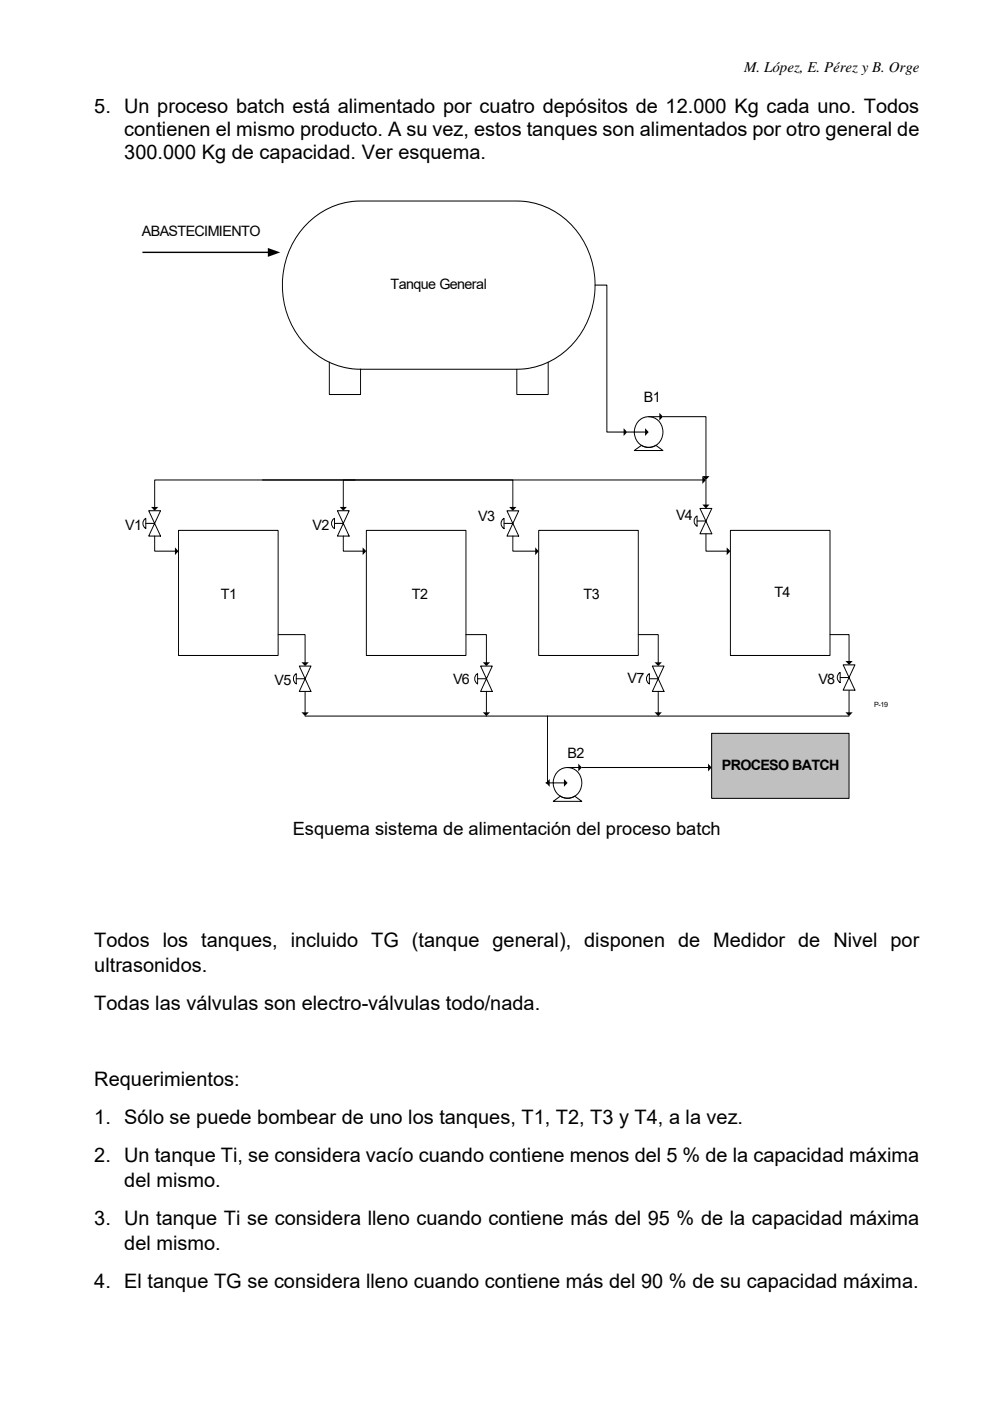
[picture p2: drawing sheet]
<svg xmlns="http://www.w3.org/2000/svg" width="210mm" height="297mm" viewBox="0 0 210 297" stroke-linecap="round" stroke-linejoin="round" font-family="sans-serif">
<path d="M65 47.5a15.9 15.9 0 0 1 11.5-4.9h33.1a16.9 16.9 0 0 1 16.4 15.3 17.8 17.8 0 0 1-13.2 20.1l-3.2 .3h-33.1a17.1 17.1 0 0 1-16.5-16.2 18.6 18.6 0 0 1 5-14.6zM69.8 76.8v6.8h6.7v-5.3M116.3 76.8v6.8h-6.7v-5.3" fill="none" stroke="#000" stroke-width=".21"/>
<path d="M37.9 112.5h21.1v26.5h-21.1z" fill="#fff"/>
<path d="M37.9 112.5h21.1v26.5h-21.1z" fill="none" stroke="#000" stroke-width=".21"/>
<path d="M77.7 112.5h21.1v26.5h-21.1z" fill="#fff"/>
<path d="M77.7 112.5h21.1v26.5h-21.1z" fill="none" stroke="#000" stroke-width=".21"/>
<path d="M114.3 112.5h21.1v26.5h-21.1z" fill="#fff"/>
<path d="M114.3 112.5h21.1v26.5h-21.1z" fill="none" stroke="#000" stroke-width=".21"/>
<path d="M154.9 112.5h21.1v26.5h-21.1z" fill="#fff"/>
<path d="M154.9 112.5h21.1v26.5h-21.1z" fill="none" stroke="#000" stroke-width=".21"/>
<path d="M135.2 89.5a3 3 0 0 1 3.6-.9 3 3 0 0 1 1.8 3.2 3.1 3.1 0 0 1-3.8 2.9 3.1 3.1 0 0 1-2-4.4zM134.5 95.5h6.1l-1.5-1.1a2.81 2.81 0 0 1-3 0z" fill-rule="evenodd" fill="#fff"/>
<path d="M133 91.6h4M134.5 95.5l1.6-1.1a2.81 2.81 0 0 0 3 0l1.5 1.1zM135.2 89.5a3 3 0 0 1 3.6-.9 3 3 0 0 1 1.8 3.2 3.1 3.1 0 0 1-3.8 2.9 3.1 3.1 0 0 1-2-4.4zM137.6 88.3h2.4" fill="none" stroke="#000" stroke-width=".21"/>
<path d="M136.8 90.8l.8 .8-.8 .8zM139.8 87.5l.8 .8-.8 .9z" fill="#000"/>
<path d="M31.5 108.3l2.6 5.4h-2.6l2.6-5.4zM30.8 110a1.25 1.25 0 0 0 .1 2.1v-2.2z" fill-rule="evenodd" fill="#fff"/>
<path d="M30.8 110l.1-.1v2.2a1.25 1.25 0 0 1-.1-2.1zM30.9 111h1.9M31.5 108.3l2.6 5.4h-2.6l2.6-5.4z" fill="none" stroke="#000" stroke-width=".21"/>
<path d="M71.6 108.3l2.5 5.4h-2.5l2.5-5.4zM70.6 110.2a1.23 1.23 0 0 0 .4 1.9v-2.2z" fill-rule="evenodd" fill="#fff"/>
<path d="M70.5 110.2l.5-.3v2.2a1.22 1.22 0 0 1-.5-1.9zM71 111h1.8M71.6 108.3l2.5 5.4h-2.5l2.5-5.4z" fill="none" stroke="#000" stroke-width=".21"/>
<path d="M107.5 108.3l2.5 5.4h-2.5l2.5-5.4zM106.5 110.2a1.28 1.28 0 0 0 .4 1.9v-2.2z" fill-rule="evenodd" fill="#fff"/>
<path d="M106.5 110.2l.4-.3v2.2a1.28 1.28 0 0 1-.4-1.9zM106.9 111h1.9M107.5 108.3l2.5 5.4h-2.5l2.5-5.4z" fill="none" stroke="#000" stroke-width=".21"/>
<path d="M148.5 107.8l2.5 5.4h-2.5l2.5-5.4zM147.7 109.5a1.22 1.22 0 0 0 .1 2v-2.1z" fill-rule="evenodd" fill="#fff"/>
<g fill="none" stroke="#000" stroke-width=".21">
<path d="M126.2 60.4h2.5v31.2h3.7M140.6 88.3h9.1v12.8M32.8 113.7v3.2h4.5M55.7 101.8h53.1v5.8M72.8 113.7v3.2h4.3M75.3 101.8h-2.5v5.8M75.3 101.8h-42.5v5.8M75.3 101.8h73.8M108.8 113.7v3.2h4.8M147.7 109.5l.1-.1v2.1l-.2-.1a1.24 1.24 0 0 1 .1-1.9zM147.8 110.5h1.9M148.5 107.8l2.5 5.4h-2.5l2.5-5.4z"/>
<path d="M149.7 113.2v3.7h4.6"/>
</g>
<path d="M132.3 90.8l.7 .8-.7 .8zM32 107.5h1.6l-.8 .8zM37.1 116.1l.8 .8-.8 .8zM72.1 107.5h1.5l-.8 .8zM76.9 116.1l.8 .8-.8 .8zM108 107.5h1.5l-.7 .8zM113.5 116.1l.8 .8-.8 .8zM149 100.9l.7 .9-.7 .8zM149 100.9h1.5l-.8 .9zM154.1 116.1l.8 .8-.8 .8z" fill="#000"/>
<path d="M63.5 141.2l2.5 5.4h-2.5l2.5-5.4zM62.5 143.2a1.26 1.26 0 0 0 .3 1.8v-2.2z" fill-rule="evenodd" fill="#fff"/>
<path d="M62.5 143.2l.3-.4v2.2a1.27 1.27 0 0 1-.3-1.8zM62.8 143.9h1.9M63.5 141.2l2.5 5.4h-2.5l2.5-5.4z" fill="none" stroke="#000" stroke-width=".21"/>
<path d="M101.9 141.2l2.5 5.4h-2.5l2.5-5.4zM100.9 143.2a1.25 1.25 0 0 0 .4 1.8v-2.2z" fill-rule="evenodd" fill="#fff"/>
<path d="M100.9 143.2l.4-.4v2.2a1.25 1.25 0 0 1-.4-1.8zM101.3 143.9h1.9M101.9 141.2l2.5 5.4h-2.5l2.5-5.4z" fill="none" stroke="#000" stroke-width=".21"/>
<path d="M138.4 141.2l2.4 5.4h-2.4l2.4-5.4zM137.6 142.9a1.25 1.25 0 0 0 .1 2.1v-2.2z" fill-rule="evenodd" fill="#fff"/>
<path d="M59 134.6h5.7v6M98.8 134.6h4.4v6M135.4 134.6h4.2v6M137.6 142.9l.1-.1v2.2a1.24 1.24 0 0 1-.1-2.1zM137.7 143.9h1.9M138.4 141.2l2.4 5.4h-2.4l2.4-5.4zM180.1 146.1v5.1" fill="none" stroke="#000" stroke-width=".21"/>
<path d="M63.9 140.4h1.6l-.8 .8zM102.4 140.4h1.5l-.7 .8zM138.8 140.4h1.6l-.8 .8zM179.3 151h1.5l-.7 .8z" fill="#000"/>
<path d="M178.8 141l2.5 5.3h-2.5l2.5-5.3zM178 142.7a1.25 1.25 0 0 0 .2 2v-2.1z" fill-rule="evenodd" fill="#fff"/>
<path d="M176 134.6h4.1v5.7M178 142.7l.2-.1v2.1a1.25 1.25 0 0 1-.2-2zM178.2 143.7h1.9M178.8 141l2.5 5.3h-2.5l2.5-5.3z" fill="none" stroke="#000" stroke-width=".21"/>
<path d="M179.3 140.1h1.5l-.7 .9z" fill="#000"/>
<path d="M118 163.9a3 3 0 0 1 3.6-.9 3 3 0 0 1 1.8 3.2 3.1 3.1 0 0 1-3.3 3 3.1 3.1 0 0 1-2.8-3.5l.3-1zM117.3 169.9h6.1l-1.5-1.1a2.79 2.79 0 0 1-3 0z" fill-rule="evenodd" fill="#fff"/>
<path d="M103.2 146.6v4.6M103.2 151.8h12.9M139.6 146.6v4.6M139.6 151.8h40.5M115.8 166h4M117.3 169.9l1.6-1.1a2.79 2.79 0 0 0 3 0l1.5 1.1zM118 163.9a3 3 0 0 1 3.6-.9 3 3 0 0 1 1.8 3.2 3.1 3.1 0 0 1-3.3 3 3.1 3.1 0 0 1-2.8-3.6l.3-.9zM120.4 162.7h2.4" fill="none" stroke="#000" stroke-width=".21"/>
<path d="M102.4 151h1.5l-.7 .8zM138.8 151h1.6l-.8 .8zM119.6 165.2l.8 .8-.8 .8zM122.7 161.9l.7 .8-.7 .9z" fill="#000"/>
<path d="M185.3 148.6h3v1.9h-3z" fill="#fff"/>
<path d="M64.7 146.6v4.6M64.7 151.8h38.5M139.6 151.8h-23.5v14.2h-.3" fill="none" stroke="#000" stroke-width=".21"/>
<path d="M63.9 151h1.6l-.8 .8zM116.6 165.2v1.6l-.8-.8z" fill="#000"/>
<path d="M150.9 155.5h29.2v13.8h-29.2z" fill="#c0c0c0"/>
<path d="M149.7 101.8v5.3M150.9 155.5h29.2v13.8h-29.2zM123.4 162.7h26.9" fill="none" stroke="#000" stroke-width=".21"/>
<path d="M56.8 52.6l2.6 .9-2.6 1zM149 107h1.5l-.8 .8zM150.2 161.9l.7 .8-.7 .9z" fill="#000"/>
<path d="M30.3 53.5h26.7" fill="none" stroke="#000" stroke-width=".29"/>
<g font-size="4.2">
<text x="20" y="23.9">5. Un proceso batch está alimentado por cuatro depósitos de 12.000 Kg cada uno. Todos</text>
<text x="26.4" y="28.8">contienen el mismo producto. A su vez, estos tanques son alimentados por otro general de</text>
<text x="26.4" y="33.7">300.000 Kg de capacidad. Ver esquema.</text>
<text x="20" y="200.8">Todos los tanques, incluido TG (tanque general), disponen de Medidor de Nivel por</text>
<text x="20" y="206">ultrasonidos.</text>
<text x="20" y="214.1">Todas las válvulas son electro-válvulas todo/nada.</text>
<text x="20" y="230.3">Requerimientos:</text>
<text x="20" y="238.3">1. Sólo se puede bombear de uno los tanques, T1, T2, T3 y T4, a la vez.</text>
<text x="20" y="246.4">2. Un tanque Ti, se considera vacío cuando contiene menos del 5 % de la capacidad máxima</text>
<text x="26.4" y="251.7">del mismo.</text>
<text x="20" y="259.7">3. Un tanque Ti se considera lleno cuando contiene más del 95 % de la capacidad máxima</text>
<text x="26.4" y="265">del mismo.</text>
<text x="20" y="273">4. El tanque TG se considera lleno cuando contiene más del 90 % de su capacidad máxima.</text>
</g>
<text font-size="3.9" x="62.1" y="177.1">Esquema sistema de alimentación del proceso batch</text>
<text font-size="3.2" x="157.8" y="15.4">M. López, E. Pérez y B. Orge</text>
<g font-size="3">
<text x="30.1" y="50.1">ABASTECIMIENTO</text>
<text x="82.8" y="61.3">Tanque General</text>
<text x="136.6" y="85.3">B1</text>
<text x="26.6" y="112.4">V1</text>
<text x="66.3" y="112.3">V2</text>
<text x="101.4" y="110.4">V3</text>
<text x="143.4" y="110.2">V4</text>
<text x="46.9" y="127">T1</text>
<text x="87.4" y="127">T2</text>
<text x="123.8" y="127">T3</text>
<text x="164.3" y="126.6">T4</text>
<text x="58.2" y="145.1">V5</text>
<text x="96.1" y="145">V6</text>
<text x="133.1" y="144.8">V7</text>
<text x="173.6" y="144.9">V8</text>
<text x="120.4" y="160.7">B2</text>
<text x="153.1" y="163.3">PROCESO BATCH</text>
</g>
<text font-size="1.5" x="185.4" y="150">P-19</text>
</svg>
